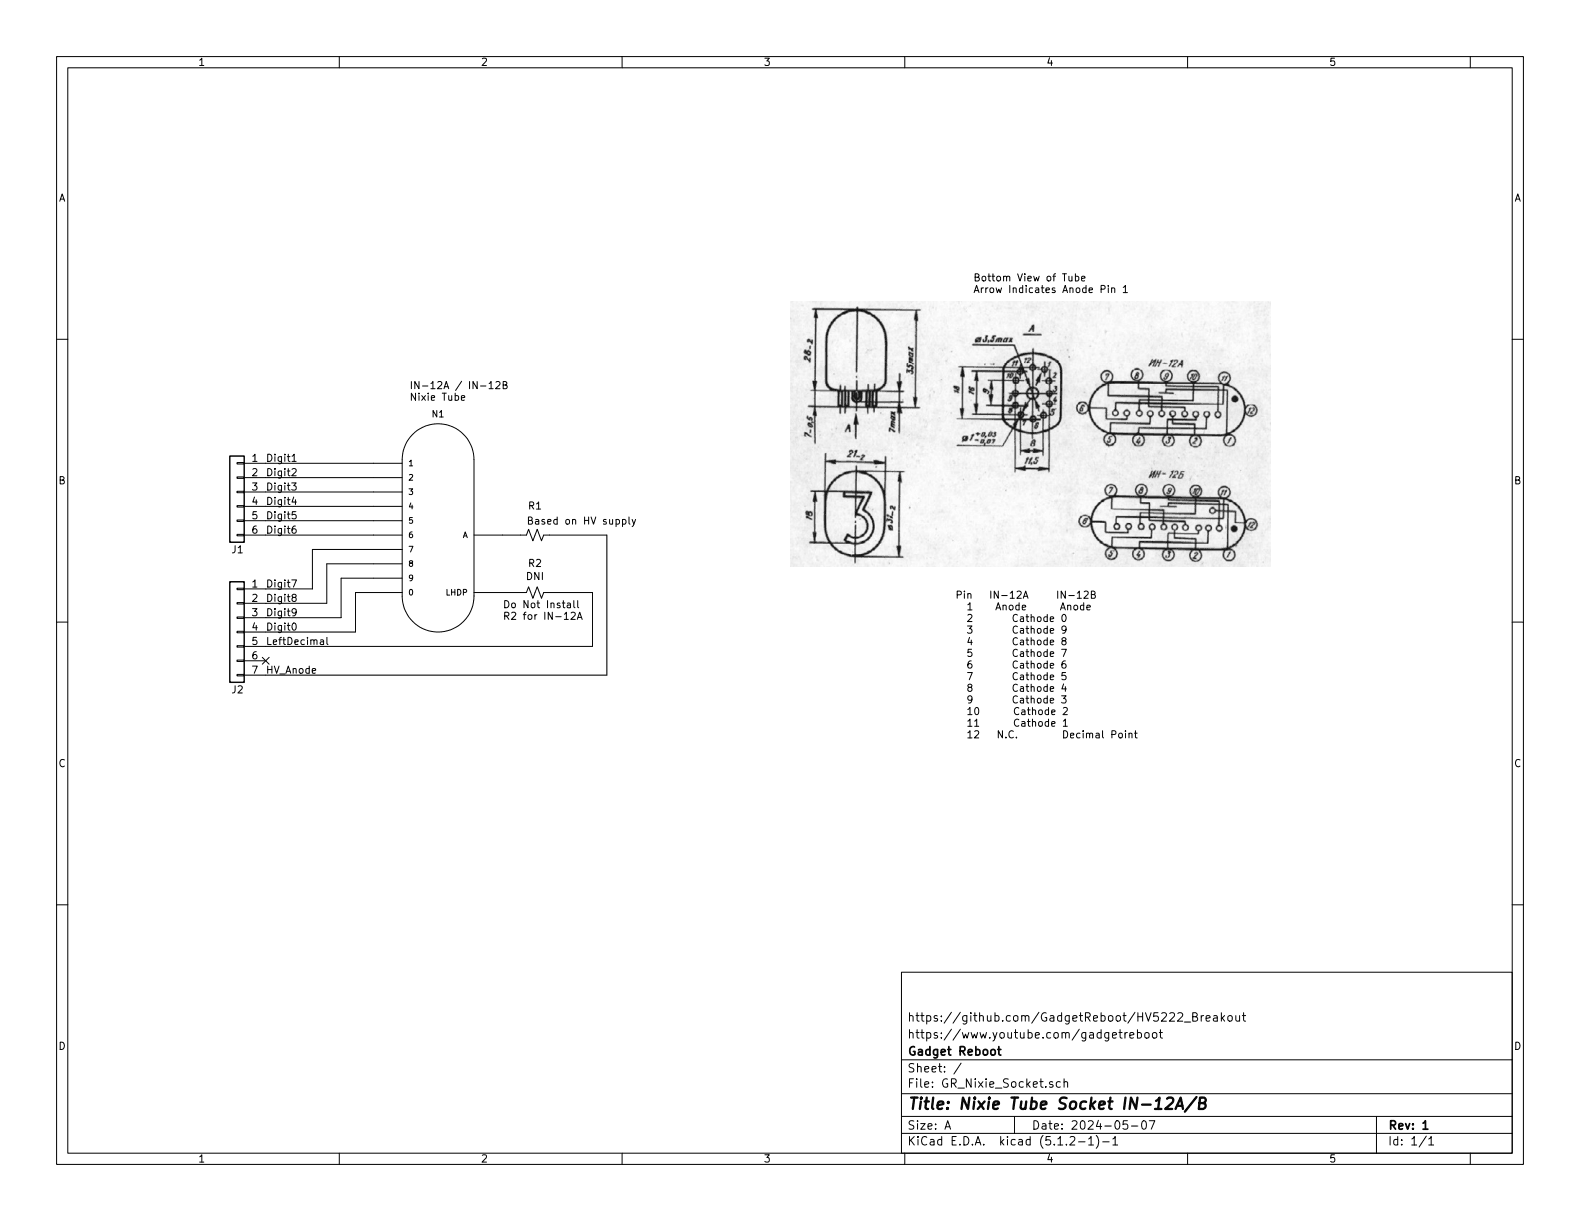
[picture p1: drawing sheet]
EESchema Schematic File Version 4
LIBS:GR_Nixie_Socket-cache
EELAYER 29 0
EELAYER END
$Descr A 11000 8500
encoding utf-8
Sheet 1 1
Title "Nixie Tube Socket IN-12A/B"
Date "2024-05-07"
Rev "1"
Comp "Gadget Reboot"
Comment1 "https://www.youtube.com/gadgetreboot"
Comment2 "https://github.com/GadgetReboot/HV5222_Breakout"
Comment3 ""
Comment4 ""
$EndDescr
Text Notes 2850 2800 0    50   ~ 0
IN-12A / IN-12B\nNixie Tube
$Comp
L Device:R_Small_US R1
U 1 1
P 3725 3725
F 0 "R1" V 3520 3725 50  0000 C CNN
F 1 "Based on HV supply" V 3625 4050 50  0000 C CNN
F 2 "Resistor_THT:R_Axial_DIN0207_L6.3mm_D2.5mm_P10.16mm_Horizontal" H 3725 3725 50  0001 C CNN
F 3 "~" H 3725 3725 50  0001 C CNN
	1    3725 3725
	0    1    1    0   
$EndComp
$Comp
L Device:R_Small_US R2
U 1 1
P 3725 4125
F 0 "R2" V 3520 4125 50  0000 C CNN
F 1 "DNI" V 3611 4125 50  0000 C CNN
F 2 "Resistor_THT:R_Axial_DIN0207_L6.3mm_D2.5mm_P10.16mm_Horizontal" H 3725 4125 50  0001 C CNN
F 3 "~" H 3725 4125 50  0001 C CNN
	1    3725 4125
	0    1    1    0   
$EndComp
$Comp
L IN-12:IN-12 N1
U 1 1
P 3100 3725
F 0 "N1" H 3050 4570 45  0000 C CNN
F 1 "IN-12" H 3100 3725 45  0001 L BNN
F 2 "IN-12-DSUB" H 3130 3875 20  0001 C CNN
F 3 "" H 3100 3725 50  0001 C CNN
	1    3100 3725
	1    0    0    -1  
$EndComp
Text Notes 3500 4325 0    50   ~ 0
Do Not Install \nR2 for IN-12A
$Comp
L Connector_Generic:Conn_01x06 J1
U 1 1
P 1650 3425
F 0 "J1" H 1600 3025 50  0000 L CNN
F 1 "Conn_01x06" H 1730 3326 50  0001 L CNN
F 2 "Connector_PinHeader_2.54mm:PinHeader_1x06_P2.54mm_Vertical" H 1650 3425 50  0001 C CNN
F 3 "~" H 1650 3425 50  0001 C CNN
	1    1650 3425
	-1   0    0    -1  
$EndComp
$Comp
L Connector_Generic:Conn_01x07 J2
U 1 1
P 1650 4400
F 0 "J2" H 1600 4000 50  0000 L CNN
F 1 "Conn_01x07" H 1730 4351 50  0001 L CNN
F 2 "Connector_PinHeader_2.54mm:PinHeader_1x07_P2.54mm_Vertical" H 1650 4400 50  0001 C CNN
F 3 "~" H 1650 4400 50  0001 C CNN
	1    1650 4400
	-1   0    0    -1  
$EndComp
NoConn ~ 1850 4600
Wire Wire Line
	1850 3225 2600 3225
Wire Wire Line
	2600 3325 1850 3325
Wire Wire Line
	1850 3425 2600 3425
Wire Wire Line
	2600 3525 1850 3525
Wire Wire Line
	1850 3625 2600 3625
Wire Wire Line
	2600 3725 1850 3725
Wire Wire Line
	1850 4100 2175 4100
Wire Wire Line
	2175 3825 2600 3825
Wire Wire Line
	1850 4200 2275 4200
Wire Wire Line
	2275 3925 2600 3925
Wire Wire Line
	1850 4300 2375 4300
Wire Wire Line
	2375 4025 2600 4025
Wire Wire Line
	1850 4400 2475 4400
Wire Wire Line
	2475 4125 2600 4125
Wire Wire Line
	3500 3725 3625 3725
Wire Wire Line
	3500 4125 3625 4125
Wire Wire Line
	3825 4125 4125 4125
Wire Wire Line
	4125 4125 4125 4500
Wire Wire Line
	4125 4500 1850 4500
Wire Wire Line
	2475 4125 2475 4400
Wire Wire Line
	2375 4025 2375 4300
Wire Wire Line
	2275 3925 2275 4200
Wire Wire Line
	2175 3825 2175 4100
Wire Wire Line
	1850 4700 4225 4700
Wire Wire Line
	4225 4700 4225 3725
Wire Wire Line
	4225 3725 3825 3725
Text Label 1850 3225 0    50   ~ 0
Digit1
Text Label 1850 3325 0    50   ~ 0
Digit2
Text Label 1850 3425 0    50   ~ 0
Digit3
Text Label 1850 3525 0    50   ~ 0
Digit4
Text Label 1850 3625 0    50   ~ 0
Digit5
Text Label 1850 3725 0    50   ~ 0
Digit6
Text Label 1850 4100 0    50   ~ 0
Digit7
Text Label 1850 4200 0    50   ~ 0
Digit8
Text Label 1850 4300 0    50   ~ 0
Digit9
Text Label 1850 4400 0    50   ~ 0
Digit10
Text Label 1850 4500 0    50   ~ 0
LeftDecimal
Text Label 1850 4700 0    50   ~ 0
HV_Anode
Text Notes 6650 5150 0    50   ~ 0
Pin   IN-12A     IN-12B\n  1    Anode      Anode\n  2       Cathode 0\n  3       Cathode 9\n  4       Cathode 8\n  5       Cathode 7\n  6       Cathode 6\n  7       Cathode 5\n  8       Cathode 4\n  9       Cathode 3\n  10      Cathode 2\n  11      Cathode 1\n  12   N.C.        Decimal Point
Text Notes 6775 2050 0    50   ~ 0
Bottom View of Tube\nArrow Indicates Anode Pin 1
$EndSCHEMATC
